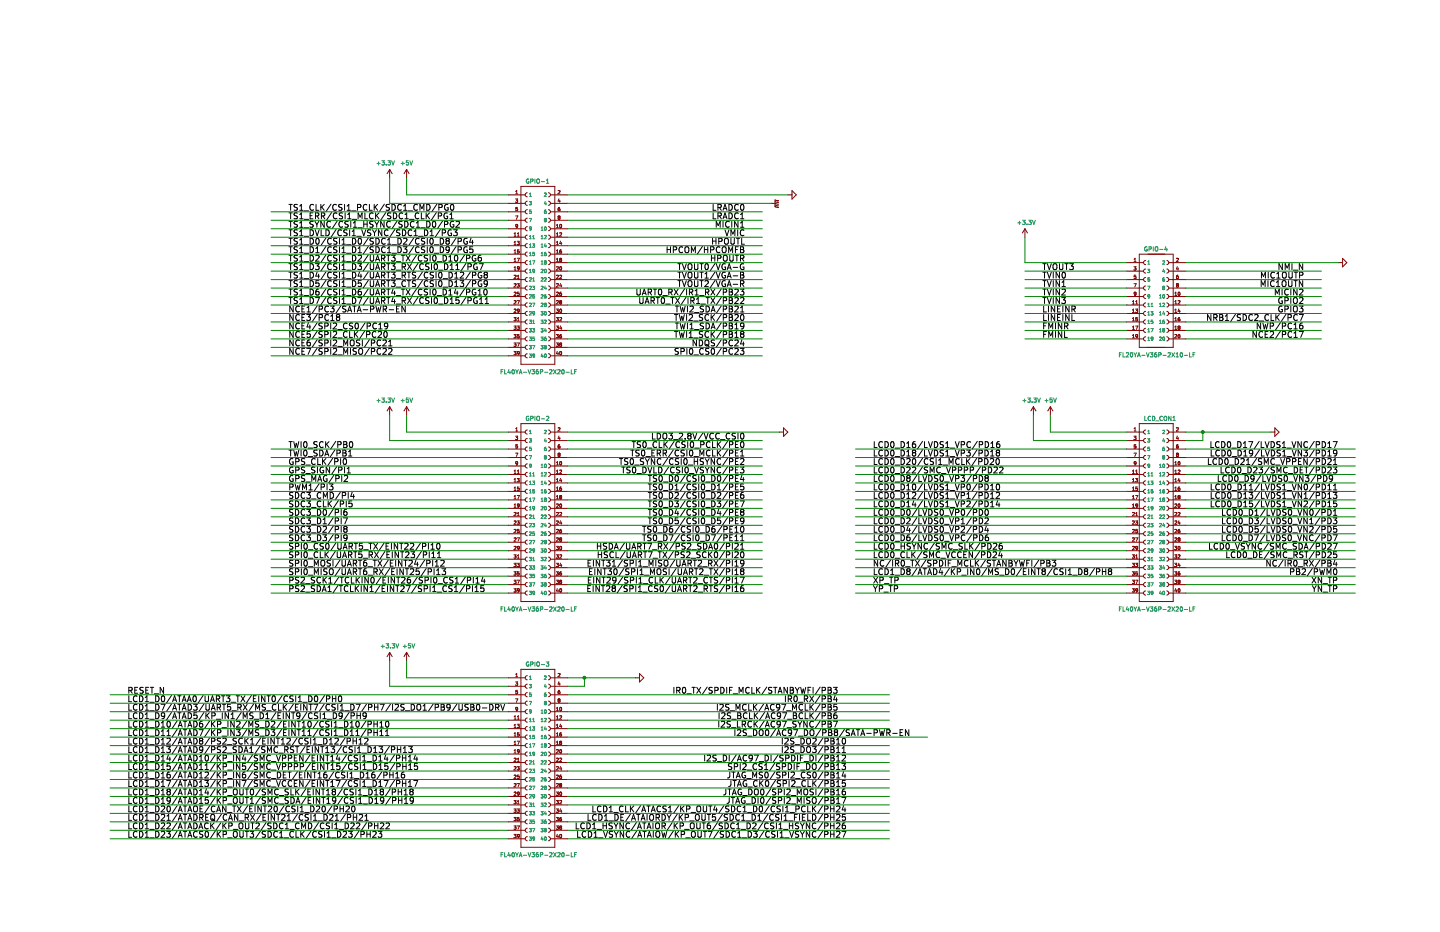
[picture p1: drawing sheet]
EESchema Schematic File Version 4
LIBS:A10_OLinuXino_Lime_Rev-B_SHIELD_TEMPLATE-cache
EELAYER 29 0
EELAYER END
$Descr B 17000 11000
encoding utf-8
Sheet 1 1
Title "SHIELD"
Date "13 feb 2014"
Rev ""
Comp ""
Comment1 "Template"
Comment2 ""
Comment3 ""
Comment4 ""
$EndDescr
Wire Wire Line
	6000 2300 4800 2300
Wire Wire Line
	4800 2300 4800 2100
Wire Wire Line
	6000 5100 4800 5100
Wire Wire Line
	4800 5100 4800 4900
Wire Wire Line
	6000 8000 4800 8000
Wire Wire Line
	4800 8000 4800 7800
Wire Wire Line
	13300 5100 12400 5100
Wire Wire Line
	12400 5100 12400 4900
Wire Wire Line
	6700 7000 9000 7000
Text Label 8800 7000 2    70   ~ 0
EINT28/SPI1_CS0/UART2_RTS/PI16
Wire Wire Line
	6700 6900 9000 6900
Text Label 8800 6900 2    70   ~ 0
EINT29/SPI1_CLK/UART2_CTS/PI17
Wire Wire Line
	6700 6800 9000 6800
Text Label 8800 6800 2    70   ~ 0
EINT30/SPI1_MOSI/UART2_TX/PI18
Wire Wire Line
	6700 6700 9000 6700
Text Label 8800 6700 2    70   ~ 0
EINT31/SPI1_MISO/UART2_RX/PI19
Wire Wire Line
	13300 4000 12100 4000
Text Label 12300 4000 0    70   ~ 0
FMINL
Wire Wire Line
	13300 3900 12100 3900
Text Label 12300 3900 0    70   ~ 0
FMINR
Wire Wire Line
	6700 2300 9300 2300
Wire Wire Line
	6700 5100 9200 5100
Wire Wire Line
	6700 8000 6900 8000
Wire Wire Line
	6700 8100 6900 8100
Wire Wire Line
	6900 8100 6900 8000
Connection ~ 6900 8000
Wire Wire Line
	14000 5100 14200 5100
Wire Wire Line
	14000 5200 14200 5200
Wire Wire Line
	14200 5200 14200 5100
Connection ~ 14200 5100
Wire Wire Line
	14000 3100 15800 3100
Wire Wire Line
	6700 2400 9100 2400
Wire Wire Line
	14000 3600 15600 3600
Text Label 15400 3600 2    70   ~ 0
GPIO2
Wire Wire Line
	14000 3700 15600 3700
Text Label 15400 3700 2    70   ~ 0
GPIO3
Wire Wire Line
	6000 5500 3200 5500
Text Label 3400 5500 0    70   ~ 0
GPS_CLK/PI0
Wire Wire Line
	6000 5700 3200 5700
Text Label 3400 5700 0    70   ~ 0
GPS_MAG/PI2
Wire Wire Line
	6000 5600 3200 5600
Text Label 3400 5600 0    70   ~ 0
GPS_SIGN/PI1
Wire Wire Line
	6700 3000 9000 3000
Text Label 8800 3000 2    70   ~ 0
HPCOM/HPCOMFB
Wire Wire Line
	6700 2900 9000 2900
Text Label 8800 2900 2    70   ~ 0
HPOUTL
Wire Wire Line
	6700 3100 9000 3100
Text Label 8800 3100 2    70   ~ 0
HPOUTR
Wire Wire Line
	6700 6600 9000 6600
Text Label 8800 6600 2    70   ~ 0
HSCL/UART7_TX/PS2_SCK0/PI20
Wire Wire Line
	6700 6500 9000 6500
Text Label 8800 6500 2    70   ~ 0
HSDA/UART7_RX/PS2_SDA0/PI21
Wire Wire Line
	6700 8500 10500 8500
Text Label 9900 8500 2    70   ~ 0
I2S_BCLK/AC97_BCLK/PB6
Wire Wire Line
	6700 9000 10500 9000
Text Label 10000 9000 2    70   ~ 0
I2S_DI/AC97_DI/SPDIF_DI/PB12
Wire Wire Line
	6700 8700 10950 8700
Text Label 10750 8700 2    70   ~ 0
I2S_DO0/AC97_DO/PB8/SATA-PWR-EN
Wire Wire Line
	6700 8800 10500 8800
Text Label 10000 8800 2    70   ~ 0
I2S_DO2/PB10
Wire Wire Line
	6700 8900 10500 8900
Text Label 10000 8900 2    70   ~ 0
I2S_DO3/PB11
Wire Wire Line
	6700 8600 10500 8600
Text Label 9900 8600 2    70   ~ 0
I2S_LRCK/AC97_SYNC/PB7
Wire Wire Line
	6700 8400 10500 8400
Text Label 9900 8400 2    70   ~ 0
I2S_MCLK/AC97_MCLK/PB5
Wire Wire Line
	6700 8300 10500 8300
Text Label 9900 8300 2    70   ~ 0
IR0_RX/PB4
Wire Wire Line
	6700 8200 10500 8200
Text Label 9900 8200 2    70   ~ 0
IR0_TX/SPDIF_MCLK/STANBYWFI/PB3
Wire Wire Line
	6700 9300 10500 9300
Text Label 10000 9300 2    70   ~ 0
JTAG_CK0/SPI2_CLK/PB15
Wire Wire Line
	6700 9500 10500 9500
Text Label 10000 9500 2    70   ~ 0
JTAG_DI0/SPI2_MISO/PB17
Wire Wire Line
	6700 9400 10500 9400
Text Label 10000 9400 2    70   ~ 0
JTAG_DO0/SPI2_MOSI/PB16
Wire Wire Line
	6700 9200 10500 9200
Text Label 10000 9200 2    70   ~ 0
JTAG_MS0/SPI2_CS0/PB14
Wire Wire Line
	13300 6600 10100 6600
Text Label 10300 6600 0    70   ~ 0
LCD0_CLK/SMC_VCCEN/PD24
Wire Wire Line
	13300 6100 10100 6100
Text Label 10300 6100 0    70   ~ 0
LCD0_D0/LVDS0_VP0/PD0
Wire Wire Line
	14000 6100 16000 6100
Text Label 15800 6100 2    70   ~ 0
LCD0_D1/LVDS0_VN0/PD1
Wire Wire Line
	13300 6200 10100 6200
Text Label 10300 6200 0    70   ~ 0
LCD0_D2/LVDS0_VP1/PD2
Wire Wire Line
	14000 6200 16000 6200
Text Label 15800 6200 2    70   ~ 0
LCD0_D3/LVDS0_VN1/PD3
Wire Wire Line
	13300 6300 10100 6300
Text Label 10300 6300 0    70   ~ 0
LCD0_D4/LVDS0_VP2/PD4
Wire Wire Line
	14000 6300 16000 6300
Text Label 15800 6300 2    70   ~ 0
LCD0_D5/LVDS0_VN2/PD5
Wire Wire Line
	13300 6400 10100 6400
Text Label 10300 6400 0    70   ~ 0
LCD0_D6/LVDS0_VPC/PD6
Wire Wire Line
	14000 6400 16000 6400
Text Label 15800 6400 2    70   ~ 0
LCD0_D7/LVDS0_VNC/PD7
Wire Wire Line
	13300 5700 10100 5700
Text Label 10300 5700 0    70   ~ 0
LCD0_D8/LVDS0_VP3/PD8
Wire Wire Line
	14000 5700 16000 5700
Text Label 15750 5700 2    70   ~ 0
LCD0_D9/LVDS0_VN3/PD9
Wire Wire Line
	13300 5800 10100 5800
Text Label 10300 5800 0    70   ~ 0
LCD0_D10/LVDS1_VP0/PD10
Wire Wire Line
	14000 5800 16000 5800
Text Label 15800 5800 2    70   ~ 0
LCD0_D11/LVDS1_VN0/PD11
Wire Wire Line
	13300 5900 10100 5900
Text Label 10300 5900 0    70   ~ 0
LCD0_D12/LVDS1_VP1/PD12
Wire Wire Line
	14000 5900 16000 5900
Text Label 15800 5900 2    70   ~ 0
LCD0_D13/LVDS1_VN1/PD13
Wire Wire Line
	13300 6000 10100 6000
Text Label 10300 6000 0    70   ~ 0
LCD0_D14/LVDS1_VP2/PD14
Wire Wire Line
	14000 6000 16000 6000
Text Label 15800 6000 2    70   ~ 0
LCD0_D15/LVDS1_VN2/PD15
Wire Wire Line
	13300 5300 10100 5300
Text Label 10300 5300 0    70   ~ 0
LCD0_D16/LVDS1_VPC/PD16
Wire Wire Line
	14000 5300 16000 5300
Text Label 15800 5300 2    70   ~ 0
LCD0_D17/LVDS1_VNC/PD17
Wire Wire Line
	13300 5400 10100 5400
Text Label 10300 5400 0    70   ~ 0
LCD0_D18/LVDS1_VP3/PD18
Wire Wire Line
	14000 5400 16000 5400
Text Label 15800 5400 2    70   ~ 0
LCD0_D19/LVDS1_VN3/PD19
Wire Wire Line
	13300 5500 10100 5500
Text Label 10300 5500 0    70   ~ 0
LCD0_D20/CSI1_MCLK/PD20
Wire Wire Line
	14000 5500 16000 5500
Text Label 15800 5500 2    70   ~ 0
LCD0_D21/SMC_VPPEN/PD21
Wire Wire Line
	13300 5600 10100 5600
Text Label 10300 5600 0    70   ~ 0
LCD0_D22/SMC_VPPPP/PD22
Wire Wire Line
	14000 5600 16000 5600
Text Label 15800 5600 2    70   ~ 0
LCD0_D23/SMC_DET/PD23
Wire Wire Line
	14000 6600 16000 6600
Text Label 15800 6600 2    70   ~ 0
LCD0_DE/SMC_RST/PD25
Wire Wire Line
	13300 6500 10100 6500
Text Label 10300 6500 0    70   ~ 0
LCD0_HSYNC/SMC_SLK/PD26
Wire Wire Line
	14000 6500 16000 6500
Text Label 15800 6500 2    70   ~ 0
LCD0_VSYNC/SMC_SDA/PD27
Wire Wire Line
	6700 9600 10500 9600
Text Label 10000 9600 2    70   ~ 0
LCD1_CLK/ATACS1/KP_OUT4/SDC1_D0/CSI1_PCLK/PH24
Wire Wire Line
	6000 8300 1300 8300
Text Label 1500 8300 0    70   ~ 0
LCD1_D0/ATAA0/UART3_TX/EINT0/CSI1_D0/PH0
Wire Wire Line
	6000 8400 1300 8400
Text Label 1500 8400 0    70   ~ 0
LCD1_D7/ATAD3/UART5_RX/MS_CLK/EINT7/CSI1_D7/PH7/I2S_DO1/PB9/USB0-DRV
Wire Wire Line
	13300 6800 10100 6800
Text Label 10300 6800 0    70   ~ 0
LCD1_D8/ATAD4/KP_IN0/MS_D0/EINT8/CSI1_D8/PH8
Wire Wire Line
	6000 8500 1300 8500
Text Label 1500 8500 0    70   ~ 0
LCD1_D9/ATAD5/KP_IN1/MS_D1/EINT9/CSI1_D9/PH9
Wire Wire Line
	6000 8600 1300 8600
Text Label 1500 8600 0    70   ~ 0
LCD1_D10/ATAD6/KP_IN2/MS_D2/EINT10/CSI1_D10/PH10
Wire Wire Line
	6000 8700 1300 8700
Text Label 1500 8700 0    70   ~ 0
LCD1_D11/ATAD7/KP_IN3/MS_D3/EINT11/CSI1_D11/PH11
Wire Wire Line
	6000 8800 1300 8800
Text Label 1500 8800 0    70   ~ 0
LCD1_D12/ATAD8/PS2_SCK1/EINT12/CSI1_D12/PH12
Wire Wire Line
	6000 8900 1300 8900
Text Label 1500 8900 0    70   ~ 0
LCD1_D13/ATAD9/PS2_SDA1/SMC_RST/EINT13/CSI1_D13/PH13
Wire Wire Line
	6000 9000 1300 9000
Text Label 1500 9000 0    70   ~ 0
LCD1_D14/ATAD10/KP_IN4/SMC_VPPEN/EINT14/CSI1_D14/PH14
Wire Wire Line
	6000 9100 1300 9100
Text Label 1500 9100 0    70   ~ 0
LCD1_D15/ATAD11/KP_IN5/SMC_VPPPP/EINT15/CSI1_D15/PH15
Wire Wire Line
	6000 9200 1300 9200
Text Label 1500 9200 0    70   ~ 0
LCD1_D16/ATAD12/KP_IN6/SMC_DET/EINT16/CSI1_D16/PH16
Wire Wire Line
	6000 9300 1300 9300
Text Label 1500 9300 0    70   ~ 0
LCD1_D17/ATAD13/KP_IN7/SMC_VCCEN/EINT17/CSI1_D17/PH17
Wire Wire Line
	6000 9400 1300 9400
Text Label 1500 9400 0    70   ~ 0
LCD1_D18/ATAD14/KP_OUT0/SMC_SLK/EINT18/CSI1_D18/PH18
Wire Wire Line
	6000 9500 1300 9500
Text Label 1500 9500 0    70   ~ 0
LCD1_D19/ATAD15/KP_OUT1/SMC_SDA/EINT19/CSI1_D19/PH19
Wire Wire Line
	6000 9600 1300 9600
Text Label 1500 9600 0    70   ~ 0
LCD1_D20/ATAOE/CAN_TX/EINT20/CSI1_D20/PH20
Wire Wire Line
	6000 9700 1300 9700
Text Label 1500 9700 0    70   ~ 0
LCD1_D21/ATADREQ/CAN_RX/EINT21/CSI1_D21/PH21
Wire Wire Line
	6000 9800 1300 9800
Text Label 1500 9800 0    70   ~ 0
LCD1_D22/ATADACK/KP_OUT2/SDC1_CMD/CSI1_D22/PH22
Wire Wire Line
	6000 9900 1300 9900
Text Label 1500 9900 0    70   ~ 0
LCD1_D23/ATACS0/KP_OUT3/SDC1_CLK/CSI1_D23/PH23
Wire Wire Line
	6700 9700 10500 9700
Text Label 10000 9700 2    70   ~ 0
LCD1_DE/ATAIORDY/KP_OUT5/SDC1_D1/CSI1_FIELD/PH25
Wire Wire Line
	6700 9800 10500 9800
Text Label 10000 9800 2    70   ~ 0
LCD1_HSYNC/ATAIOR/KP_OUT6/SDC1_D2/CSI1_HSYNC/PH26
Wire Wire Line
	6700 9900 10500 9900
Text Label 10000 9900 2    70   ~ 0
LCD1_VSYNC/ATAIOW/KP_OUT7/SDC1_D3/CSI1_VSYNC/PH27
Wire Wire Line
	6700 5200 9000 5200
Text Label 8800 5200 2    70   ~ 0
LDO3_2.8V/VCC_CSI0
Wire Wire Line
	13300 3800 12100 3800
Text Label 12300 3800 0    70   ~ 0
LINEINL
Wire Wire Line
	13300 3700 12100 3700
Text Label 12300 3700 0    70   ~ 0
LINEINR
Wire Wire Line
	6700 2500 9000 2500
Text Label 8800 2500 2    70   ~ 0
LRADC0
Wire Wire Line
	6700 2600 9000 2600
Text Label 8800 2600 2    70   ~ 0
LRADC1
Wire Wire Line
	14000 3400 15600 3400
Text Label 15400 3400 2    70   ~ 0
MIC1OUTN
Wire Wire Line
	14000 3300 15600 3300
Text Label 15400 3300 2    70   ~ 0
MIC1OUTP
Wire Wire Line
	6700 2700 9000 2700
Text Label 8800 2700 2    70   ~ 0
MICIN1
Wire Wire Line
	14000 3500 15600 3500
Text Label 15400 3500 2    70   ~ 0
MICIN2
Wire Wire Line
	14000 6700 16000 6700
Text Label 15800 6700 2    70   ~ 0
NC/IR0_RX/PB4
Wire Wire Line
	13300 6700 10100 6700
Text Label 10300 6700 0    70   ~ 0
NC/IR0_TX/SPDIF_MCLK/STANBYWFI/PB3
Wire Wire Line
	6000 3700 3200 3700
Text Label 3400 3700 0    70   ~ 0
NCE1/PC3/SATA-PWR-EN
Wire Wire Line
	14000 4000 15600 4000
Text Label 15400 4000 2    70   ~ 0
NCE2/PC17
Wire Wire Line
	6000 3800 3200 3800
Text Label 3400 3800 0    70   ~ 0
NCE3/PC18
Wire Wire Line
	6000 3900 3200 3900
Text Label 3400 3900 0    70   ~ 0
NCE4/SPI2_CS0/PC19
Wire Wire Line
	6000 4000 3200 4000
Text Label 3400 4000 0    70   ~ 0
NCE5/SPI2_CLK/PC20
Wire Wire Line
	6000 4100 3200 4100
Text Label 3400 4100 0    70   ~ 0
NCE6/SPI2_MOSI/PC21
Wire Wire Line
	6000 4200 3200 4200
Text Label 3400 4200 0    70   ~ 0
NCE7/SPI2_MISO/PC22
Wire Wire Line
	6700 4100 9000 4100
Text Label 8800 4100 2    70   ~ 0
NDQS/PC24
Wire Wire Line
	14000 3200 15600 3200
Text Label 15400 3200 2    70   ~ 0
NMI_N
Wire Wire Line
	14000 3800 15600 3800
Text Label 15400 3800 2    70   ~ 0
NRB1/SDC2_CLK/PC7
Wire Wire Line
	14000 3900 15600 3900
Text Label 15400 3900 2    70   ~ 0
NWP/PC16
Wire Wire Line
	14000 6800 16000 6800
Text Label 15800 6800 2    70   ~ 0
PB2/PWM0
Wire Wire Line
	6000 6900 3200 6900
Text Label 3400 6900 0    70   ~ 0
PS2_SCK1/TCLKIN0/EINT26/SPI0_CS1/PI14
Wire Wire Line
	6000 7000 3200 7000
Text Label 3400 7000 0    70   ~ 0
PS2_SDA1/TCLKIN1/EINT27/SPI1_CS1/PI15
Wire Wire Line
	6000 5800 3200 5800
Text Label 3400 5800 0    70   ~ 0
PWM1/PI3
Wire Wire Line
	6000 8200 1300 8200
Text Label 1500 8200 0    70   ~ 0
RESET_N
Wire Wire Line
	6000 6000 3200 6000
Text Label 3400 6000 0    70   ~ 0
SDC3_CLK/PI5
Wire Wire Line
	6000 5900 3200 5900
Text Label 3400 5900 0    70   ~ 0
SDC3_CMD/PI4
Wire Wire Line
	6000 6100 3200 6100
Text Label 3400 6100 0    70   ~ 0
SDC3_D0/PI6
Wire Wire Line
	6000 6200 3200 6200
Text Label 3400 6200 0    70   ~ 0
SDC3_D1/PI7
Wire Wire Line
	6000 6300 3200 6300
Text Label 3400 6300 0    70   ~ 0
SDC3_D2/PI8
Wire Wire Line
	6000 6400 3200 6400
Text Label 3400 6400 0    70   ~ 0
SDC3_D3/PI9
Wire Wire Line
	6000 6600 3200 6600
Text Label 3400 6600 0    70   ~ 0
SPI0_CLK/UART5_RX/EINT23/PI11
Wire Wire Line
	6700 4200 9000 4200
Text Label 8800 4200 2    70   ~ 0
SPI0_CS0/PC23
Wire Wire Line
	6000 6500 3200 6500
Text Label 3400 6500 0    70   ~ 0
SPI0_CS0/UART5_TX/EINT22/PI10
Wire Wire Line
	6000 6800 3200 6800
Text Label 3400 6800 0    70   ~ 0
SPI0_MISO/UART6_RX/EINT25/PI13
Wire Wire Line
	6000 6700 3200 6700
Text Label 3400 6700 0    70   ~ 0
SPI0_MOSI/UART6_TX/EINT24/PI12
Wire Wire Line
	6700 9100 10500 9100
Text Label 10000 9100 2    70   ~ 0
SPI2_CS1/SPDIF_DO/PB13
Wire Wire Line
	6700 5300 9000 5300
Text Label 8800 5300 2    70   ~ 0
TS0_CLK/CSI0_PCLK/PE0
Wire Wire Line
	6700 5700 9000 5700
Text Label 8800 5700 2    70   ~ 0
TS0_D0/CSI0_D0/PE4
Wire Wire Line
	6700 5800 9000 5800
Text Label 8800 5800 2    70   ~ 0
TS0_D1/CSI0_D1/PE5
Wire Wire Line
	6700 5900 9000 5900
Text Label 8800 5900 2    70   ~ 0
TS0_D2/CSI0_D2/PE6
Wire Wire Line
	6700 6000 9000 6000
Text Label 8800 6000 2    70   ~ 0
TS0_D3/CSI0_D3/PE7
Wire Wire Line
	6700 6100 9000 6100
Text Label 8800 6100 2    70   ~ 0
TS0_D4/CSI0_D4/PE8
Wire Wire Line
	6700 6200 9000 6200
Text Label 8800 6200 2    70   ~ 0
TS0_D5/CSI0_D5/PE9
Wire Wire Line
	6700 6300 9000 6300
Text Label 8800 6300 2    70   ~ 0
TS0_D6/CSI0_D6/PE10
Wire Wire Line
	6700 6400 9000 6400
Text Label 8800 6400 2    70   ~ 0
TS0_D7/CSI0_D7/PE11
Wire Wire Line
	6700 5600 9000 5600
Text Label 8800 5600 2    70   ~ 0
TS0_DVLD/CSI0_VSYNC/PE3
Wire Wire Line
	6700 5400 9000 5400
Text Label 8800 5400 2    70   ~ 0
TS0_ERR/CSI0_MCLK/PE1
Wire Wire Line
	6700 5500 9000 5500
Text Label 8800 5500 2    70   ~ 0
TS0_SYNC/CSI0_HSYNC/PE2
Wire Wire Line
	6000 2500 3200 2500
Text Label 3400 2500 0    70   ~ 0
TS1_CLK/CSI1_PCLK/SDC1_CMD/PG0
Wire Wire Line
	6000 2900 3200 2900
Text Label 3400 2900 0    70   ~ 0
TS1_D0/CSI1_D0/SDC1_D2/CSI0_D8/PG4
Wire Wire Line
	6000 3000 3200 3000
Text Label 3400 3000 0    70   ~ 0
TS1_D1/CSI1_D1/SDC1_D3/CSI0_D9/PG5
Wire Wire Line
	6000 3100 3200 3100
Text Label 3400 3100 0    70   ~ 0
TS1_D2/CSI1_D2/UART3_TX/CSI0_D10/PG6
Wire Wire Line
	6000 3200 3200 3200
Text Label 3400 3200 0    70   ~ 0
TS1_D3/CSI1_D3/UART3_RX/CSI0_D11/PG7
Wire Wire Line
	6000 3300 3200 3300
Text Label 3400 3300 0    70   ~ 0
TS1_D4/CSI1_D4/UART3_RTS/CSI0_D12/PG8
Wire Wire Line
	6000 3400 3200 3400
Text Label 3400 3400 0    70   ~ 0
TS1_D5/CSI1_D5/UART3_CTS/CSI0_D13/PG9
Wire Wire Line
	6000 3500 3200 3500
Text Label 3400 3500 0    70   ~ 0
TS1_D6/CSI1_D6/UART4_TX/CSI0_D14/PG10
Wire Wire Line
	6000 3600 3200 3600
Text Label 3400 3600 0    70   ~ 0
TS1_D7/CSI1_D7/UART4_RX/CSI0_D15/PG11
Wire Wire Line
	6000 2800 3200 2800
Text Label 3400 2800 0    70   ~ 0
TS1_DVLD/CSI1_VSYNC/SDC1_D1/PG3
Wire Wire Line
	6000 2600 3200 2600
Text Label 3400 2600 0    70   ~ 0
TS1_ERR/CSI1_MLCK/SDC1_CLK/PG1
Wire Wire Line
	6000 2700 3200 2700
Text Label 3400 2700 0    70   ~ 0
TS1_SYNC/CSI1_HSYNC/SDC1_D0/PG2
Wire Wire Line
	13300 3300 12100 3300
Text Label 12300 3300 0    70   ~ 0
TVIN0
Wire Wire Line
	13300 3400 12100 3400
Text Label 12300 3400 0    70   ~ 0
TVIN1
Wire Wire Line
	13300 3500 12100 3500
Text Label 12300 3500 0    70   ~ 0
TVIN2
Wire Wire Line
	13300 3600 12100 3600
Text Label 12300 3600 0    70   ~ 0
TVIN3
Wire Wire Line
	6700 3200 9000 3200
Text Label 8800 3200 2    70   ~ 0
TVOUT0/VGA-G
Wire Wire Line
	6700 3300 9000 3300
Text Label 8800 3300 2    70   ~ 0
TVOUT1/VGA-B
Wire Wire Line
	6700 3400 9000 3400
Text Label 8800 3400 2    70   ~ 0
TVOUT2/VGA-R
Wire Wire Line
	13300 3200 12100 3200
Text Label 12300 3200 0    70   ~ 0
TVOUT3
Wire Wire Line
	6000 5300 3200 5300
Text Label 3400 5300 0    70   ~ 0
TWI0_SCK/PB0
Wire Wire Line
	6000 5400 3200 5400
Text Label 3400 5400 0    70   ~ 0
TWI0_SDA/PB1
Wire Wire Line
	6700 4000 9000 4000
Text Label 8800 4000 2    70   ~ 0
TWI1_SCK/PB18
Wire Wire Line
	6700 3900 9000 3900
Text Label 8800 3900 2    70   ~ 0
TWI1_SDA/PB19
Wire Wire Line
	6700 3800 9000 3800
Text Label 8800 3800 2    70   ~ 0
TWI2_SCK/PB20
Wire Wire Line
	6700 3700 9000 3700
Text Label 8800 3700 2    70   ~ 0
TWI2_SDA/PB21
Wire Wire Line
	6700 3500 9000 3500
Text Label 8800 3500 2    70   ~ 0
UART0_RX/IR1_RX/PB23
Wire Wire Line
	6700 3600 9000 3600
Text Label 8800 3600 2    70   ~ 0
UART0_TX/IR1_TX/PB22
Wire Wire Line
	6000 2400 4600 2400
Wire Wire Line
	4600 2400 4600 2100
Wire Wire Line
	6000 5200 4600 5200
Wire Wire Line
	4600 5200 4600 4900
Wire Wire Line
	6000 8100 4600 8100
Wire Wire Line
	4600 8100 4600 7800
Wire Wire Line
	13300 5200 12200 5200
Wire Wire Line
	12200 5200 12200 4900
Wire Wire Line
	12100 2800 12100 3100
Wire Wire Line
	12100 3100 13300 3100
Wire Wire Line
	6700 2800 9000 2800
Text Label 8800 2800 2    70   ~ 0
VMIC
Wire Wire Line
	14000 6900 16000 6900
Text Label 15800 6900 2    70   ~ 0
XN_TP
Wire Wire Line
	13300 6900 10100 6900
Text Label 10300 6900 0    70   ~ 0
XP_TP
Wire Wire Line
	14000 7000 16000 7000
Text Label 15800 7000 2    70   ~ 0
YN_TP
Wire Wire Line
	13300 7000 10100 7000
Text Label 10300 7000 0    70   ~ 0
YP_TP
$Comp
L A10_OLinuXino_Lime_Rev-B_SHIELD_TEMPLATE:FL20YA-V36P-2X10-LF GPIO-4
U 1 1
P 13650 3500
F 0 "GPIO-4" H 13500 2900 50  0000 L BNN
F 1 "FL20YA-V36P-2X10-LF" H 13200 4150 50  0000 L BNN
F 2 "A10_OLIMEXINO_LIME_SHIELD_1-YA-V36P-2X10-LF" H 13650 3650 50  0001 C CNN
F 3 "" H 13650 3500 60  0000 C CNN
	1    13650 3500
	1    0    0    1   
$EndComp
$Comp
L A10_OLinuXino_Lime_Rev-B_SHIELD_TEMPLATE:FL40YA-V36P-2X20-LF GPIO-3
U 1 1
P 6350 9000
F 0 "GPIO-3" H 6200 7800 50  0000 L BNN
F 1 "FL40YA-V36P-2X20-LF" H 5900 10050 50  0000 L BNN
F 2 "A10_OLIMEXINO_LIME_SHIELD_1-YA-V36P-2X20-LF" H 6350 9150 50  0001 C CNN
F 3 "" H 6350 9000 60  0000 C CNN
	1    6350 9000
	1    0    0    1   
$EndComp
$Comp
L A10_OLinuXino_Lime_Rev-B_SHIELD_TEMPLATE:FL40YA-V36P-2X20-LF GPIO-2
U 1 1
P 6350 6100
F 0 "GPIO-2" H 6200 4900 50  0000 L BNN
F 1 "FL40YA-V36P-2X20-LF" H 5900 7150 50  0000 L BNN
F 2 "A10_OLIMEXINO_LIME_SHIELD_1-YA-V36P-2X20-LF" H 6350 6250 50  0001 C CNN
F 3 "" H 6350 6100 60  0000 C CNN
	1    6350 6100
	1    0    0    1   
$EndComp
$Comp
L A10_OLinuXino_Lime_Rev-B_SHIELD_TEMPLATE:FL40YA-V36P-2X20-LF GPIO-1
U 1 1
P 6350 3300
F 0 "GPIO-1" H 6200 2100 50  0000 L BNN
F 1 "FL40YA-V36P-2X20-LF" H 5900 4350 50  0000 L BNN
F 2 "A10_OLIMEXINO_LIME_SHIELD_1-YA-V36P-2X20-LF" H 6350 3450 50  0001 C CNN
F 3 "" H 6350 3300 60  0000 C CNN
	1    6350 3300
	1    0    0    1   
$EndComp
$Comp
L A10_OLinuXino_Lime_Rev-B_SHIELD_TEMPLATE:FL40YA-V36P-2X20-LF LCD_CON1
U 1 1
P 13650 6100
F 0 "LCD_CON1" H 13500 4900 50  0000 L BNN
F 1 "FL40YA-V36P-2X20-LF" H 13200 7150 50  0000 L BNN
F 2 "A10_OLIMEXINO_LIME_SHIELD_1-YA-V36P-2X20-LF" H 13650 6250 50  0001 C CNN
F 3 "" H 13650 6100 60  0000 C CNN
	1    13650 6100
	1    0    0    1   
$EndComp
$Comp
L A10_OLinuXino_Lime_Rev-B_SHIELD_TEMPLATE:+5V #PWR01
U 1 1
P 4800 2100
F 0 "#PWR01" H 4800 2190 20  0001 C CNN
F 1 "+5V" H 4800 2275 50  0000 C CNN
F 2 "" H 4800 2100 60  0000 C CNN
F 3 "" H 4800 2100 60  0000 C CNN
	1    4800 2100
	1    0    0    -1  
$EndComp
$Comp
L A10_OLinuXino_Lime_Rev-B_SHIELD_TEMPLATE:+5V #PWR03
U 1 1
P 4800 4900
F 0 "#PWR03" H 4800 4990 20  0001 C CNN
F 1 "+5V" H 4800 5075 50  0000 C CNN
F 2 "" H 4800 4900 60  0000 C CNN
F 3 "" H 4800 4900 60  0000 C CNN
	1    4800 4900
	1    0    0    -1  
$EndComp
$Comp
L A10_OLinuXino_Lime_Rev-B_SHIELD_TEMPLATE:+5V #PWR05
U 1 1
P 4800 7800
F 0 "#PWR05" H 4800 7890 20  0001 C CNN
F 1 "+5V" H 4825 7975 50  0000 C CNN
F 2 "" H 4800 7800 60  0000 C CNN
F 3 "" H 4800 7800 60  0000 C CNN
	1    4800 7800
	1    0    0    -1  
$EndComp
$Comp
L A10_OLinuXino_Lime_Rev-B_SHIELD_TEMPLATE:+5V #PWR08
U 1 1
P 12400 4900
F 0 "#PWR08" H 12400 4990 20  0001 C CNN
F 1 "+5V" H 12400 5075 50  0000 C CNN
F 2 "" H 12400 4900 60  0000 C CNN
F 3 "" H 12400 4900 60  0000 C CNN
	1    12400 4900
	1    0    0    -1  
$EndComp
$Comp
L A10_OLinuXino_Lime_Rev-B_SHIELD_TEMPLATE:GND #PWR09
U 1 1
P 9300 2300
F 0 "#PWR09" H 9300 2300 30  0001 C CNN
F 1 "GND" H 9300 2230 30  0001 C CNN
F 2 "" H 9300 2300 60  0000 C CNN
F 3 "" H 9300 2300 60  0000 C CNN
	1    9300 2300
	0    -1   -1   0   
$EndComp
$Comp
L A10_OLinuXino_Lime_Rev-B_SHIELD_TEMPLATE:GNDPWR #PWR010
U 1 1
P 9100 2400
F 0 "#PWR010" H 9100 2450 40  0001 C CNN
F 1 "GNDPWR" V 9100 2150 40  0001 C CNN
F 2 "" H 9100 2400 60  0000 C CNN
F 3 "" H 9100 2400 60  0000 C CNN
	1    9100 2400
	0    -1   -1   0   
$EndComp
$Comp
L A10_OLinuXino_Lime_Rev-B_SHIELD_TEMPLATE:GND #PWR011
U 1 1
P 9200 5100
F 0 "#PWR011" H 9200 5100 30  0001 C CNN
F 1 "GND" H 9200 5030 30  0001 C CNN
F 2 "" H 9200 5100 60  0000 C CNN
F 3 "" H 9200 5100 60  0000 C CNN
	1    9200 5100
	0    -1   -1   0   
$EndComp
$Comp
L A10_OLinuXino_Lime_Rev-B_SHIELD_TEMPLATE:GND #PWR012
U 1 1
P 7500 8000
F 0 "#PWR012" H 7500 8000 30  0001 C CNN
F 1 "GND" H 7500 7930 30  0001 C CNN
F 2 "" H 7500 8000 60  0000 C CNN
F 3 "" H 7500 8000 60  0000 C CNN
	1    7500 8000
	0    -1   -1   0   
$EndComp
$Comp
L A10_OLinuXino_Lime_Rev-B_SHIELD_TEMPLATE:GND #PWR013
U 1 1
P 15800 3100
F 0 "#PWR013" H 15800 3100 30  0001 C CNN
F 1 "GND" H 15800 3030 30  0001 C CNN
F 2 "" H 15800 3100 60  0000 C CNN
F 3 "" H 15800 3100 60  0000 C CNN
	1    15800 3100
	0    -1   -1   0   
$EndComp
$Comp
L A10_OLinuXino_Lime_Rev-B_SHIELD_TEMPLATE:GND #PWR014
U 1 1
P 15000 5100
F 0 "#PWR014" H 15000 5100 30  0001 C CNN
F 1 "GND" H 15000 5030 30  0001 C CNN
F 2 "" H 15000 5100 60  0000 C CNN
F 3 "" H 15000 5100 60  0000 C CNN
	1    15000 5100
	0    -1   -1   0   
$EndComp
Wire Wire Line
	6900 8000 7500 8000
Wire Wire Line
	14200 5100 15000 5100
$Comp
L A10_OLinuXino_Lime_Rev-B_SHIELD_TEMPLATE:+3.3V #PWR?
U 1 1
P 4600 7800
F 0 "#PWR?" H 4600 7650 50  0001 C CNN
F 1 "+3.3V" H 4600 7975 50  0000 C CNN
F 2 "" H 4600 7800 60  0000 C CNN
F 3 "" H 4600 7800 60  0000 C CNN
	1    4600 7800
	1    0    0    -1  
$EndComp
$Comp
L A10_OLinuXino_Lime_Rev-B_SHIELD_TEMPLATE:+3.3V #PWR?
U 1 1
P 4600 4900
F 0 "#PWR?" H 4600 4750 50  0001 C CNN
F 1 "+3.3V" H 4550 5075 50  0000 C CNN
F 2 "" H 4600 4900 60  0000 C CNN
F 3 "" H 4600 4900 60  0000 C CNN
	1    4600 4900
	1    0    0    -1  
$EndComp
$Comp
L A10_OLinuXino_Lime_Rev-B_SHIELD_TEMPLATE:+3.3V #PWR?
U 1 1
P 4600 2100
F 0 "#PWR?" H 4600 1950 50  0001 C CNN
F 1 "+3.3V" H 4550 2275 50  0000 C CNN
F 2 "" H 4600 2100 60  0000 C CNN
F 3 "" H 4600 2100 60  0000 C CNN
	1    4600 2100
	1    0    0    -1  
$EndComp
$Comp
L A10_OLinuXino_Lime_Rev-B_SHIELD_TEMPLATE:+3.3V #PWR?
U 1 1
P 12100 2800
F 0 "#PWR?" H 12100 2650 50  0001 C CNN
F 1 "+3.3V" H 12115 2973 50  0000 C CNN
F 2 "" H 12100 2800 60  0000 C CNN
F 3 "" H 12100 2800 60  0000 C CNN
	1    12100 2800
	1    0    0    -1  
$EndComp
$Comp
L A10_OLinuXino_Lime_Rev-B_SHIELD_TEMPLATE:+3.3V #PWR?
U 1 1
P 12200 4900
F 0 "#PWR?" H 12200 4750 50  0001 C CNN
F 1 "+3.3V" H 12175 5075 50  0000 C CNN
F 2 "" H 12200 4900 60  0000 C CNN
F 3 "" H 12200 4900 60  0000 C CNN
	1    12200 4900
	1    0    0    -1  
$EndComp
$EndSCHEMATC
